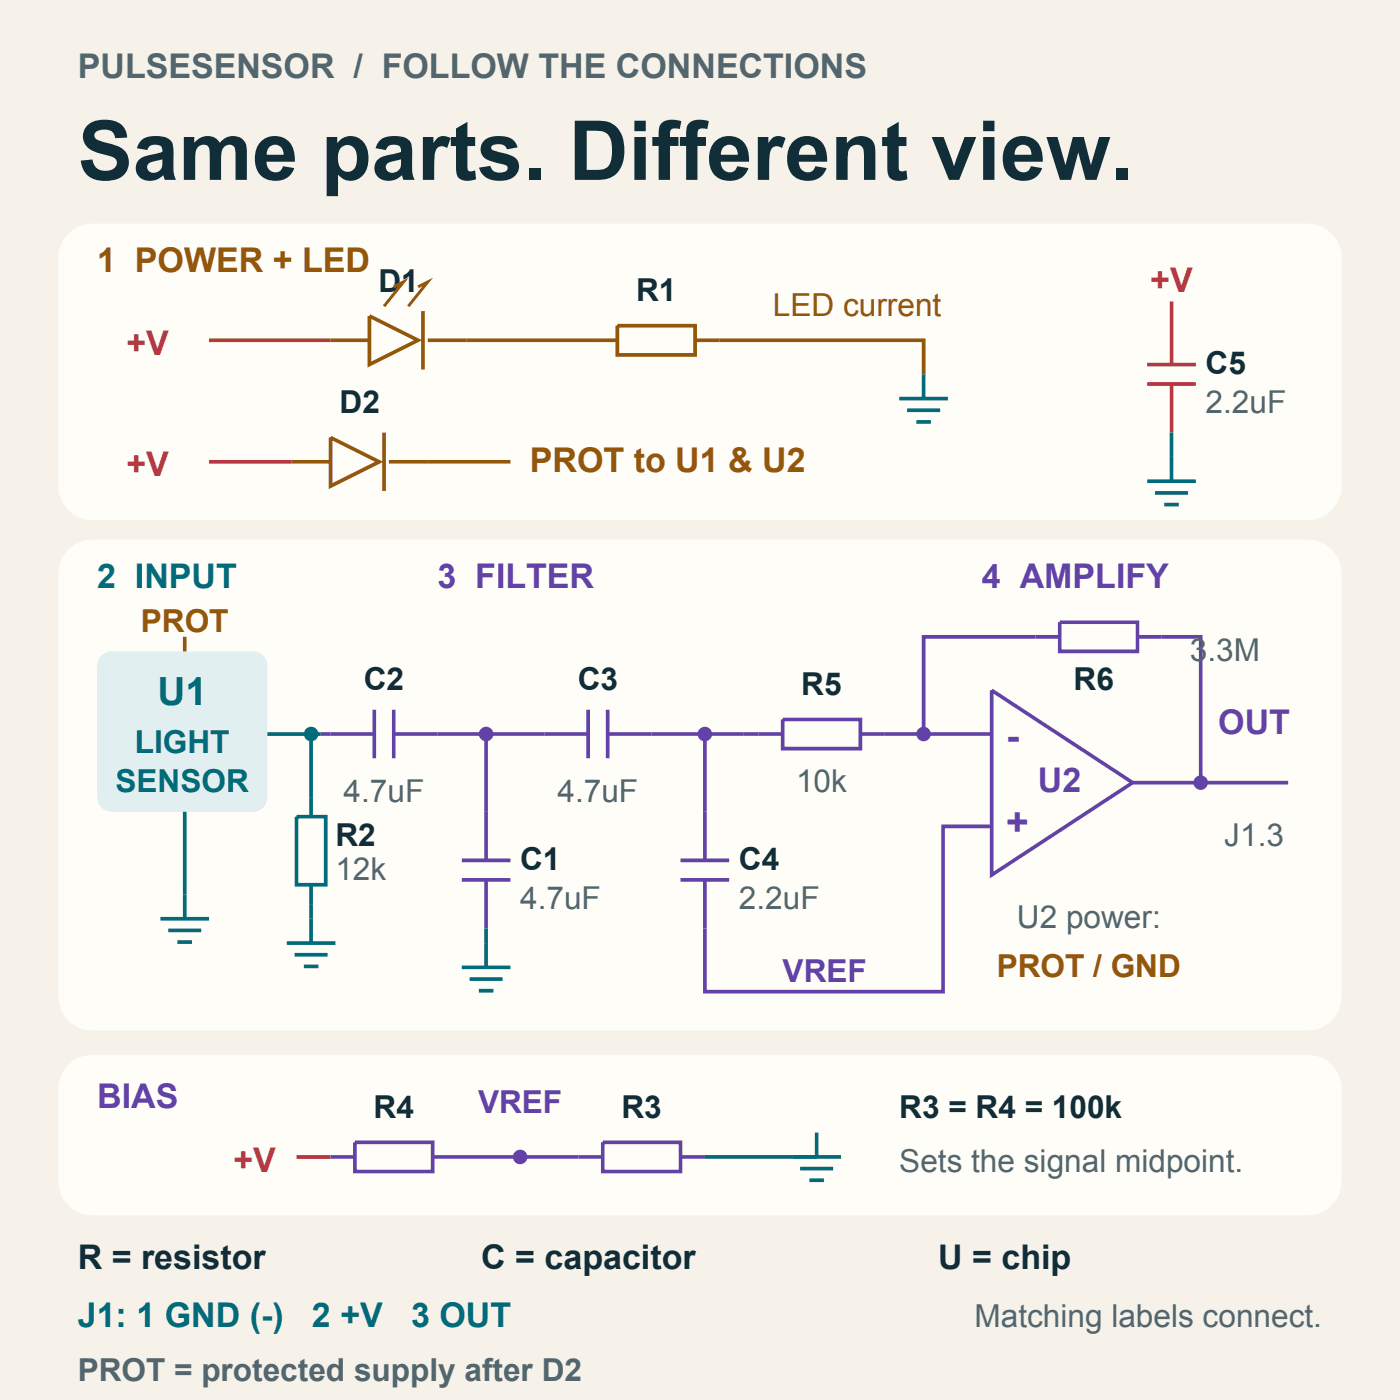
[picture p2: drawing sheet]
<svg xmlns="http://www.w3.org/2000/svg" width="102mm" height="102mm" viewBox="0 0 102 102" stroke-linecap="round" stroke-linejoin="round" font-family="sans-serif">
<path d="M0 0h101.6v101.6h-101.6z" fill-rule="evenodd" fill="#f6f2e9"/>
<path d="M5.2 16.8l.4-.3 .5-.2 .6-.1h88.2a2.47 2.47 0 0 1 2.5 2.5v16.6a2.47 2.47 0 0 1-2.5 2.4h-88.2a2.47 2.47 0 0 1-2.5-2.4v-16.6a2.46 2.46 0 0 1 1-1.9z" fill-rule="evenodd" fill="#fffdf8"/>
<path d="M15.2 24.7h8.8M15.2 33.5h6M83.3 26.5h3.5M83.3 27.9h3.5M85 21.9v4.6M85 27.9v3.5" fill="none" stroke="#b73843" stroke-width=".26"/>
<path d="M21.2 33.5h2.8M24 31.8l3.5 1.7-3.5 1.8zM24 24.7h2.8M26.8 22.9l3.5 1.8-3.5 1.8zM27.9 31.4v4.2M28.2 33.5h8.8M30.7 22.6v4.2M31 24.7h13.8M44.8 23.6h5.6v2.2h-5.6zM50.4 24.7h16.6v2.5" fill="none" stroke="#925708" stroke-width=".26"/>
<path d="M28.6 20.8l.7-.3-1.4 1.7M30.3 20.8l.7-.3-1.4 1.7" fill="none" stroke="#925708" stroke-width=".21"/>
<path d="M65.3 28.9h3.5M65.8 29.8h2.4M66.5 30.6h1.1M67 27.2v1.7M83.3 34.9h3.5M83.8 35.8h2.4M84.5 36.6h1M85 31.4v3.5" fill="none" stroke="#006b7b" stroke-width=".26"/>
<path d="M5.2 39.7l.4-.3 .5-.2h.6h88.2a2.47 2.47 0 0 1 2.5 2.4v30.7a2.47 2.47 0 0 1-2.5 2.5h-88.2a2.47 2.47 0 0 1-2.5-2.5v-30.7a2.46 2.46 0 0 1 1-1.9z" fill-rule="evenodd" fill="#fffdf8"/>
<path d="M7.3 47.7l.5-.4h.3h10.2a1.06 1.06 0 0 1 1.1 1v9.6a1.06 1.06 0 0 1-1.1 1h-10.2a1.06 1.06 0 0 1-1-1v-9.6z" fill-rule="evenodd" fill="#e1eff0"/>
<path d="M13.4 46.2v1.1" fill="none" stroke="#925708" stroke-width=".26"/>
<path d="M13.4 58.9v7.8M19.4 53.3h3.9M11.6 66.7h3.6M12.2 67.5h2.4M12.9 68.4h1" fill="none" stroke="#006b7b" stroke-width=".26"/>
<circle cx="22.6" cy="53.3" r=".53" fill="#006b7b"/>
<path d="M21.5 59.3h2.1v4.9h-2.1zM22.6 53.3v6M20.8 68.4h3.5M21.4 69.3h2.4M22 70.1h1.1M22.6 64.2v4.2" fill="none" stroke="#006b7b" stroke-width=".26"/>
<path d="M23.3 53.3h3.9M27.2 51.5v3.5M28.6 53.3h10.9M28.6 51.5v3.5" fill="none" stroke="#6342a8" stroke-width=".26"/>
<circle cx="35.3" cy="53.3" r=".53" fill="#6342a8"/>
<path d="M39.5 53.3h3.2M42.7 51.5v3.5M44.1 53.3h9.9M44.1 51.5v3.5" fill="none" stroke="#6342a8" stroke-width=".26"/>
<circle cx="51.2" cy="53.3" r=".53" fill="#6342a8"/>
<g fill="none" stroke="#6342a8" stroke-width=".26">
<path d="M35.3 53.3v9.1M51.2 53.3v9.1M54 53.3h2.8M56.8 52.2h5.6v2.1h-5.6zM62.4 53.3h9.6M72 60h-3.6v12h-17.2v-8.1M72 50.1l10.2 6.7-10.2 6.7zM82.2 56.8h11.3M33.5 62.4h3.5M33.5 63.9h3.5M35.3 63.9v3.5M49.4 62.4h3.5"/>
<path d="M49.4 63.9h3.5"/>
</g>
<path d="M33.5 70.2h3.5M34.1 71h2.4M34.7 71.9h1.1M35.3 67.4v2.8" fill="none" stroke="#006b7b" stroke-width=".26"/>
<circle cx="87.1" cy="56.8" r=".53" fill="#6342a8"/>
<path d="M76.9 45.2h5.6v2.1h-5.6zM76.9 46.2h-9.9v7.1M82.5 46.2h4.6v10.6" fill="none" stroke="#6342a8" stroke-width=".26"/>
<circle cx="67" cy="53.3" r=".53" fill="#6342a8"/>
<path d="M5.2 77.1l.4-.3 .5-.2h.6h88.2a2.47 2.47 0 0 1 2.5 2.4v6.7a2.47 2.47 0 0 1-2.5 2.5h-88.2a2.47 2.47 0 0 1-2.5-2.5v-6.7a2.46 2.46 0 0 1 1-1.9z" fill-rule="evenodd" fill="#fffdf8"/>
<path d="M21.5 84h2.5" fill="none" stroke="#b73843" stroke-width=".26"/>
<path d="M24 84h1.8M25.8 82.9h5.6v2.1h-5.6zM31.4 84h10.6" fill="none" stroke="#6342a8" stroke-width=".26"/>
<circle cx="37.7" cy="84" r=".53" fill="#6342a8"/>
<path d="M42 84h1.7M43.7 82.9h5.7v2.1h-5.7zM49.4 84h1.8" fill="none" stroke="#6342a8" stroke-width=".26"/>
<path d="M51.2 84h9.8M58.1 84.8h2.4M58.7 85.7h1.1M59.3 82.2v1.8" fill="none" stroke="#006b7b" stroke-width=".26"/>
<text font-size="6" fill="#102d38" x="5.6" y="13.1">Same parts. Different view.</text>
<text font-size="2.8" fill="#006b7b" x="11.4" y="51.2">U1</text>
<g font-size="2.8" fill="#6342a8">
<text x="73" y="54.3">-</text>
<text x="73" y="60.7">+</text>
</g>
<text font-size="2.5" fill="#53666d" x="5.6" y="5.6">PULSESENSOR / FOLLOW THE CONNECTIONS</text>
<g font-size="2.5" fill="#925708">
<text x="7.1" y="19.8">1 POWER + LED</text>
<text x="38.5" y="34.2">PROT to U1 &amp; U2</text>
</g>
<g font-size="2.5" fill="#b73843">
<text x="83.5" y="21.2">+V</text>
<text x="9.2" y="25.8">+V</text>
<text x="9.2" y="34.6">+V</text>
<text x="16.9" y="85">+V</text>
</g>
<g font-size="2.5" fill="#006b7b">
<text x="7.1" y="42.7">2 INPUT</text>
<text x="5.6" y="96.3">J1: 1 GND (-)</text>
<text x="22.6" y="96.3">2 +V</text>
<text x="29.8" y="96.3">3 OUT</text>
</g>
<g font-size="2.5" fill="#6342a8">
<text x="31.7" y="42.7">3 FILTER</text>
<text x="71.3" y="42.7">4 AMPLIFY</text>
<text x="88.4" y="53.3">OUT</text>
<text x="75.3" y="57.5">U2</text>
<text x="7.1" y="80.4">BIAS</text>
</g>
<g font-size="2.5" fill="#102d38">
<text x="5.6" y="92.1">R = resistor</text>
<text x="34.9" y="92.1">C = capacitor</text>
<text x="68.1" y="92.1">U = chip</text>
</g>
<g font-size="2.3" fill="#102d38">
<text x="27.5" y="21.2">D1</text>
<text x="46.2" y="21.9">R1</text>
<text x="24.6" y="30">D2</text>
<text x="87.5" y="27.2">C5</text>
<text x="26.4" y="50.1">C2</text>
<text x="41.9" y="50.1">C3</text>
<text x="58.2" y="50.4">R5</text>
<text x="77.9" y="50.1">R6</text>
<text x="24.3" y="61.4">R2</text>
<text x="37.7" y="63.1">C1</text>
<text x="53.6" y="63.1">C4</text>
<text x="27.1" y="81.1">R4</text>
<text x="45.1" y="81.1">R3</text>
<text x="65.3" y="81.1">R3 = R4 = 100k</text>
</g>
<g font-size="2.3" fill="#925708">
<text x="56.1" y="22.9">LED current</text>
<text x="10.2" y="45.9">PROT</text>
<text x="72.3" y="70.9">PROT / GND</text>
</g>
<g font-size="2.3" fill="#53666d">
<text x="87.5" y="30">2.2uF</text>
<text x="86.4" y="48">3.3M</text>
<text x="24.9" y="58.2">4.7uF</text>
<text x="40.5" y="58.2">4.7uF</text>
<text x="57.8" y="57.5">10k</text>
<text x="24.3" y="63.9">12k</text>
<text x="37.7" y="66">4.7uF</text>
<text x="53.6" y="66">2.2uF</text>
<text x="88.8" y="61.4">J1.3</text>
<text x="73.8" y="67.4">U2 power:</text>
<text x="65.3" y="85">Sets the signal midpoint.</text>
<text x="5.6" y="100.2">PROT = protected supply after D2</text>
<text x="70.7" y="96.3">Matching labels connect.</text>
</g>
<g font-size="2.3" fill="#006b7b">
<text x="8.4" y="57.5">SENSOR</text>
<text x="9.8" y="54.7">LIGHT</text>
</g>
<g font-size="2.3" fill="#6342a8">
<text x="56.8" y="71.3">VREF</text>
<text x="34.7" y="80.8">VREF</text>
</g>
</svg>
